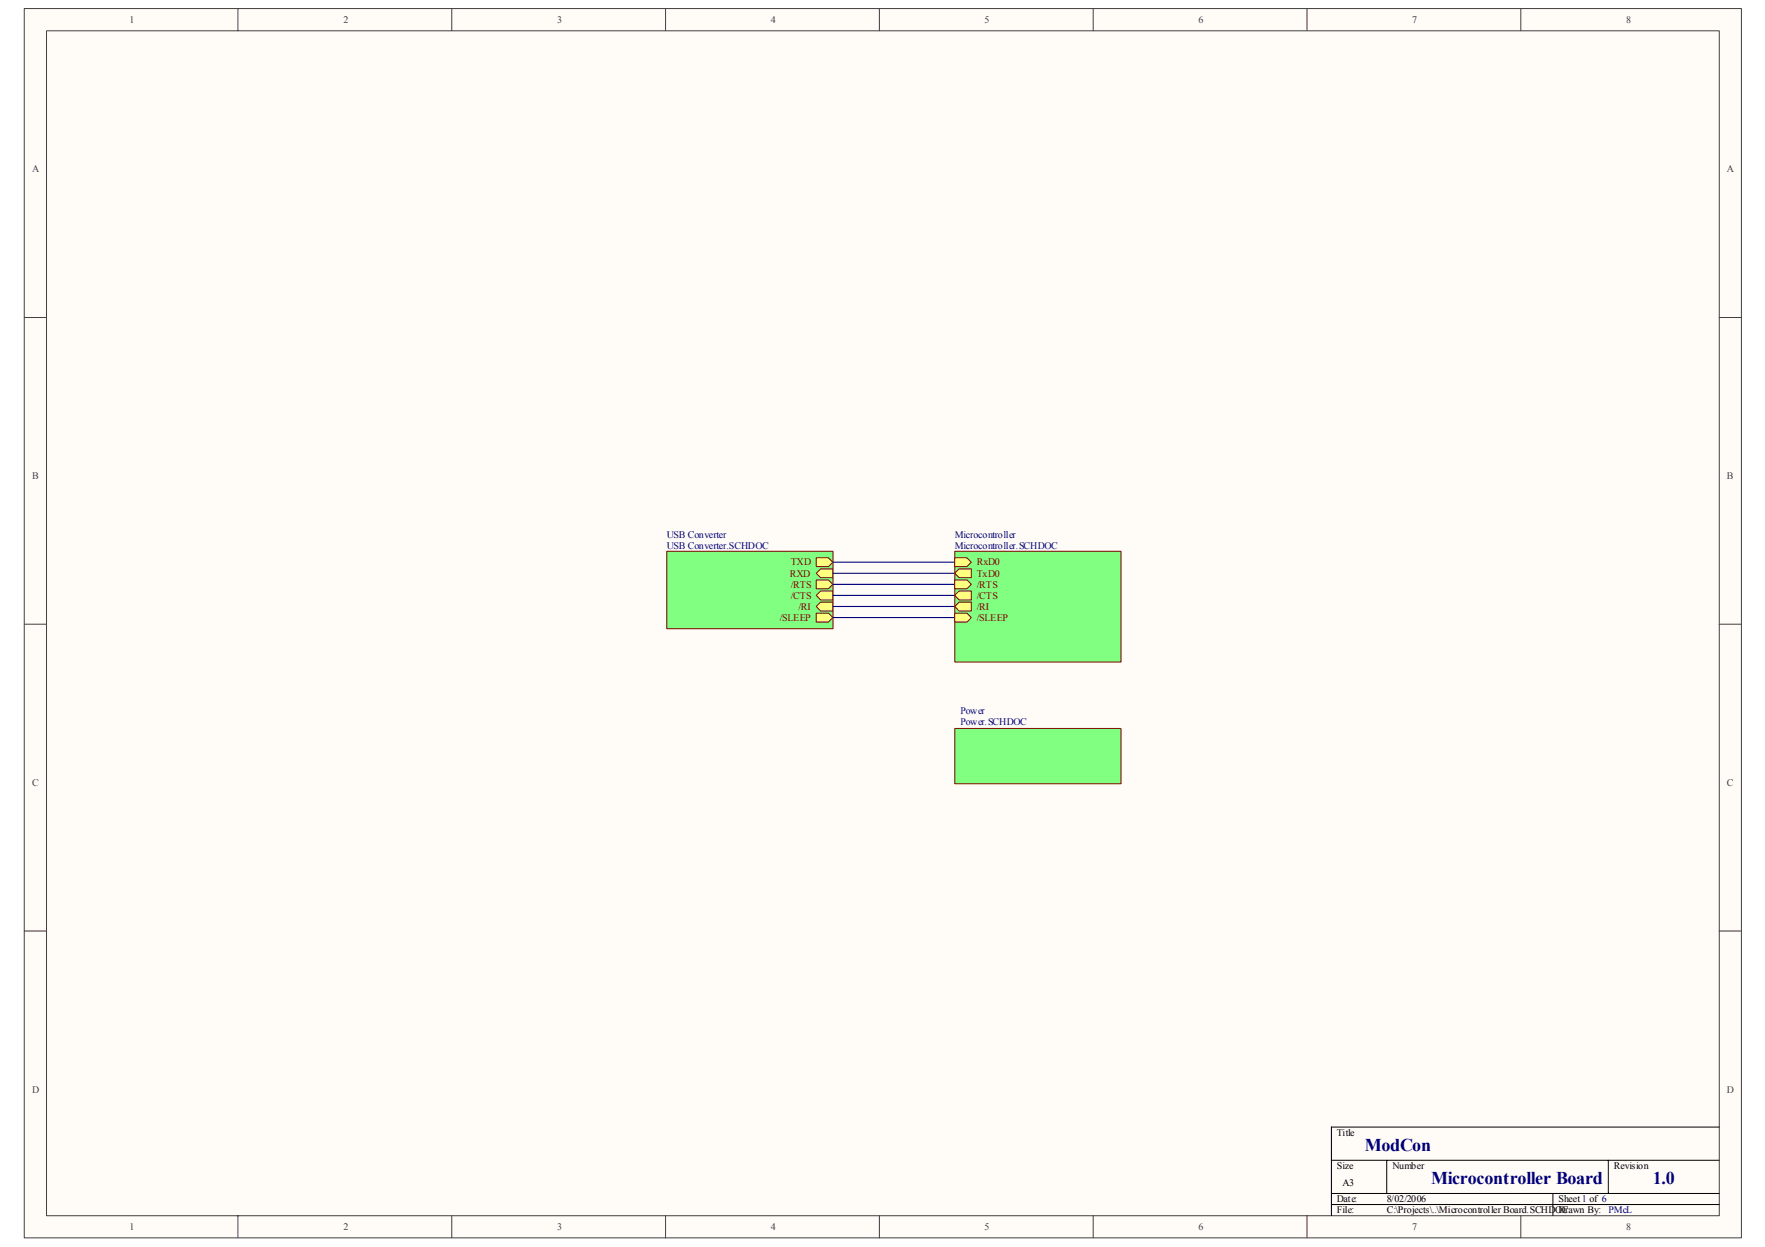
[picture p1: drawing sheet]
<svg xmlns="http://www.w3.org/2000/svg" width="297mm" height="210mm" viewBox="0 0 297 210" stroke-linecap="round" stroke-linejoin="round" font-family="sans-serif">
<path d="M4.1 1.5h289v206.9h-289z" fill="#fffcf8"/>
<path d="M4.1 1.4h289v207h-289z" fill="none" stroke="#404040" stroke-width=".17"/>
<path d="M7.8 5.2h281.5v199.4h-281.5z" fill="#fffcf8"/>
<g fill="none" stroke="#404040" stroke-width=".17">
<path d="M7.8 5.2h281.5v199.4h-281.5zM40 1.4v3.8M76 1.4v3.8M112 1.4v3.8M148 1.4v3.8M184 1.4v3.8M220 1.4v3.8M255.9 1.4v3.8M4.1 53.4h3.7M289.3 53.4h3.7M4.1 105.1h3.7M289.3 105.1h3.7"/>
<path d="M4.1 156.7h3.7M289.3 156.7h3.7M40 204.6v3.8M76 204.6v3.8M112 204.6v3.8M148 204.6v3.8M184 204.6v3.8M220 204.6v3.8M255.9 204.6v3.8"/>
</g>
<path d="M224.1 195.3h65.2M233.4 195.3v5.6M270.7 195.3v5.6M289.3 189.7h-65.2v14.9M224.1 200.9h65.2M224.1 202.8h65.2M261.3 200.9v3.7" fill="none" stroke="#000" stroke-width=".17"/>
<path d="M112.2 92.8h28v13h-28z" fill="#80ff80"/>
<path d="M112.2 92.8h28v13h-28z" fill="none" stroke="#800000" stroke-width=".17"/>
<g fill="#ffff80" stroke="#800000" stroke-width=".17">
<path d="M137.4 93.9h2l.8 .7-.8 .8h-2z" fill-rule="evenodd"/>
<path d="M137.4 96.5l.7-.7h2.1v1.4h-2.1z" fill-rule="evenodd"/>
<path d="M137.4 97.6h2l.8 .8-.8 .7h-2z" fill-rule="evenodd"/>
<path d="M137.4 100.2l.7-.7h2.1v1.5h-2.1z" fill-rule="evenodd"/>
<path d="M137.4 103.2h2l.8 .7-.8 .8h-2z" fill-rule="evenodd"/>
<path d="M137.4 102.1l.7-.8h2.1v1.5h-2.1z" fill-rule="evenodd"/>
</g>
<path d="M140.2 94.6h20.5M140.2 96.5h20.5M140.2 98.4h20.5M140.2 100.2h20.5M140.2 102.1h20.5M140.2 103.9h20.5" fill="none" stroke="#000080" stroke-width=".19"/>
<path d="M160.7 92.8h28v18.6h-28z" fill="#80ff80"/>
<path d="M160.7 92.8h28v18.6h-28z" fill="none" stroke="#800000" stroke-width=".17"/>
<g fill="#ffff80" stroke="#800000" stroke-width=".17">
<path d="M160.7 96.5l.7-.7h2.1v1.4h-2.1z" fill-rule="evenodd"/>
<path d="M160.7 93.9h2l.8 .7-.8 .8h-2z" fill-rule="evenodd"/>
<path d="M160.7 97.6h2l.8 .8-.8 .7h-2z" fill-rule="evenodd"/>
<path d="M160.7 100.2l.7-.7h2.1v1.5h-2.1z" fill-rule="evenodd"/>
<path d="M160.7 102.1l.7-.8h2.1v1.5h-2.1z" fill-rule="evenodd"/>
<path d="M160.7 103.2h2l.8 .7-.8 .8h-2z" fill-rule="evenodd"/>
</g>
<path d="M160.7 122.6h28v9.3h-28z" fill="#80ff80"/>
<path d="M160.7 122.6h28v9.3h-28z" fill="none" stroke="#800000" stroke-width=".17"/>
<g font-size="3" fill="#000080">
<text x="229.7" y="193.7">ModCon</text>
<text x="240.9" y="199.3">Microcontroller Board</text>
<text x="278.1" y="199.3">1.0</text>
</g>
<g font-size="1.7" fill="#404040">
<text x="21.8" y="3.8">1</text>
<text x="57.8" y="3.8">2</text>
<text x="93.8" y="3.8">3</text>
<text x="129.7" y="3.8">4</text>
<text x="165.7" y="3.8">5</text>
<text x="201.7" y="3.8">6</text>
<text x="237.7" y="3.8">7</text>
<text x="273.7" y="3.8">8</text>
<text x="5.4" y="29">A</text>
<text x="290.6" y="29">A</text>
<text x="5.4" y="80.6">B</text>
<text x="290.6" y="80.6">B</text>
<text x="5.4" y="132.3">C</text>
<text x="290.6" y="132.3">C</text>
<text x="5.4" y="183.9">D</text>
<text x="290.6" y="183.9">D</text>
<text x="21.8" y="207">1</text>
<text x="57.8" y="207">2</text>
<text x="93.8" y="207">3</text>
<text x="129.7" y="207">4</text>
<text x="165.7" y="207">5</text>
<text x="201.7" y="207">6</text>
<text x="237.7" y="207">7</text>
<text x="273.7" y="207">8</text>
</g>
<g font-size="1.7" fill="#000080">
<text x="112.2" y="90.5">USB Converter</text>
<text x="112.2" y="92.4">USB Converter.SCHDOC</text>
<text x="160.7" y="90.5">Microcontroller</text>
<text x="160.7" y="92.4">Microcontroller.SCHDOC</text>
<text x="161.6" y="120.2">Power</text>
<text x="161.6" y="122">Power.SCHDOC</text>
<text x="270.7" y="204.2">PMcL</text>
</g>
<g font-size="1.7" fill="#800000">
<text x="133.1" y="95.2">TXD</text>
<text x="164.4" y="95.2">RxD0</text>
<text x="132.9" y="97">RXD</text>
<text x="133.1" y="98.9">/RTS</text>
<text x="133.1" y="100.8">/CTS</text>
<text x="164.4" y="97">TxD0</text>
<text x="164.4" y="98.9">/RTS</text>
<text x="164.4" y="100.8">/CTS</text>
<text x="131.2" y="104.5">/SLEEP</text>
<text x="134.4" y="102.6">/RI</text>
<text x="164.4" y="102.6">/RI</text>
<text x="164.4" y="104.5">/SLEEP</text>
</g>
<g font-size="1.7">
<text x="225" y="191.2">Title</text>
<text x="225" y="196.8">Size</text>
<text x="234.3" y="196.8">Number</text>
<text x="271.6" y="196.8">Revision</text>
<text x="225" y="202.4">Date:</text>
<text x="225.9" y="199.6">A3</text>
<text x="233.4" y="202.4">8/02/2006</text>
<text x="262.3" y="202.4">Sheet1 of 6</text>
<text x="225" y="204.2">File:</text>
<text x="233.4" y="204.2">C:\Projects\..\Microcontroller Board.SCHDOC</text>
<text x="262.3" y="204.2">Drawn By:</text>
</g>
</svg>
